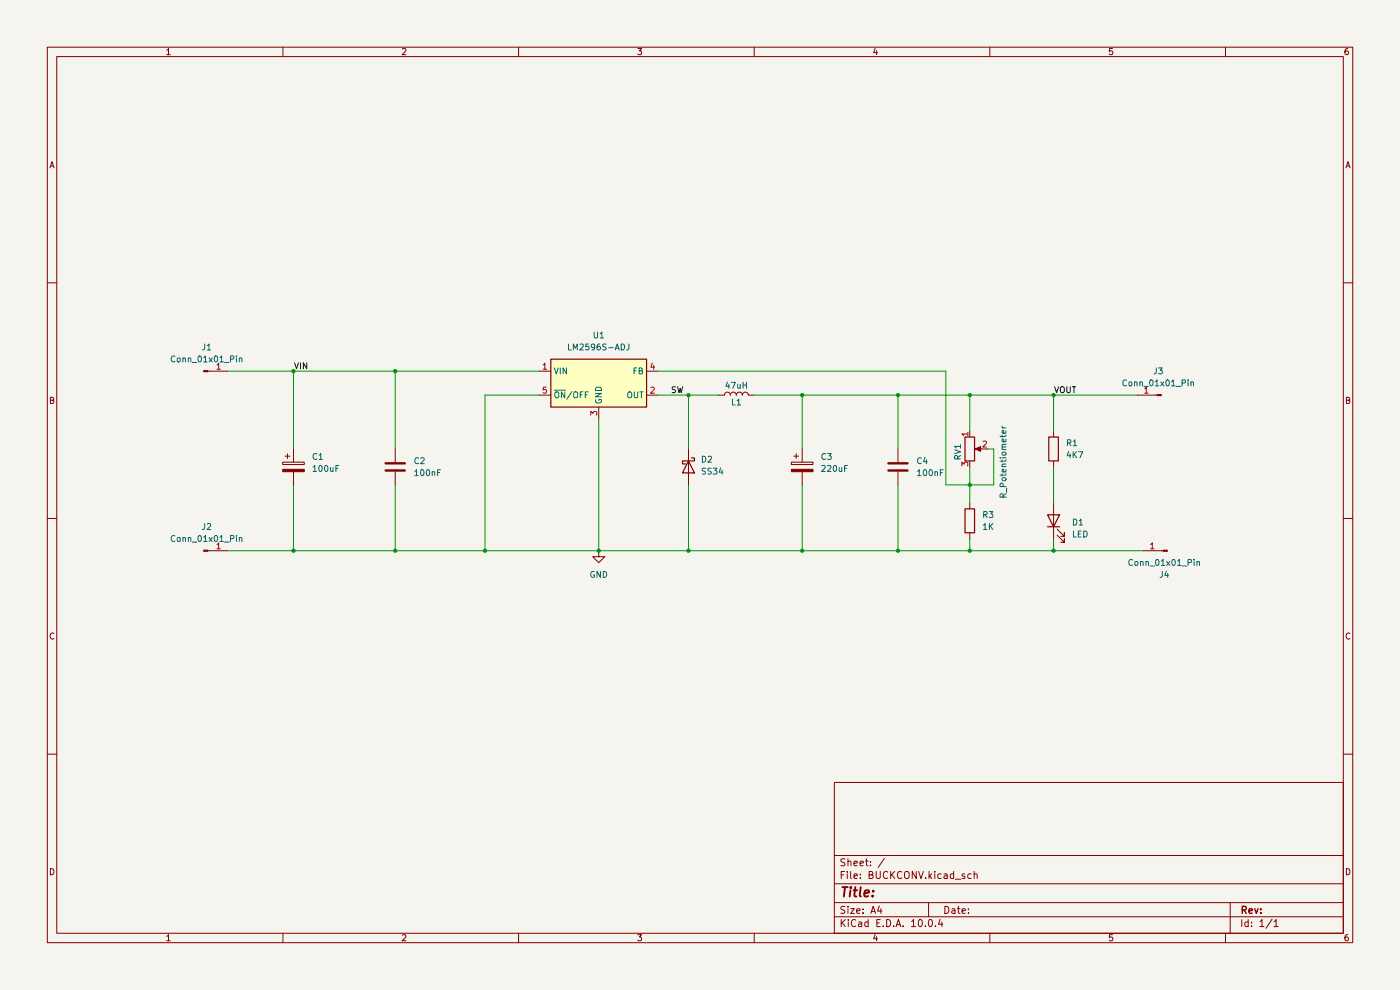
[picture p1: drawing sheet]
(kicad_sch
 (version 20250114)
 (generator "eeschema")
 (generator_version "9.0")
 (paper "A4")
 (lib_symbols
  (symbol "Connector:Conn_01x01_Pin"
   (pin_names
    (offset 1.016) (hide yes)) (exclude_from_sim no) (in_bom yes) (on_board yes)
   (property "Reference" "J" (at 0 2.54 0) (effects (font (size 1.27 1.27))))
   (property "Value" "Conn_01x01_Pin" (at 0 -2.54 0) (effects (font (size 1.27 1.27))))
   (property "Footprint" "" (at 0 0 0) (effects (font (size 1.27 1.27)) (hide yes)))
   (property "Datasheet" "~" (at 0 0 0) (effects (font (size 1.27 1.27)) (hide yes)))
   (property "Description" "Generic connector, single row, 01x01, script generated" (at 0 0 0) (effects (font (size 1.27 1.27)) (hide yes)))
   (property "ki_locked" "" (at 0 0 0) (effects (font (size 1.27 1.27))))
   (symbol "Conn_01x01_Pin_1_1"
    (rectangle (start 0.8636 0.127) (end 0 -0.127) (stroke (width 0.1524) (type default)) (fill (type outline)))
    (polyline (pts (xy 1.27 0) (xy 0.8636 0)) (stroke (width 0.1524) (type default)) (fill (type none)))
    (pin passive line (at 5.08 0 180) (length 3.81) (name "Pin_1" (effects (font (size 1.27 1.27)))) (number "1" (effects (font (size 1.27 1.27))))))
   (embedded_fonts no))
  (symbol "Device:C"
   (pin_numbers (hide yes))
   (pin_names
    (offset 0.254)) (exclude_from_sim no) (in_bom yes) (on_board yes)
   (property "Reference" "C" (at 0.635 2.54 0) (effects (font (size 1.27 1.27)) (justify left)))
   (property "Value" "C" (at 0.635 -2.54 0) (effects (font (size 1.27 1.27)) (justify left)))
   (property "Footprint" "" (at 0.9652 -3.81 0) (effects (font (size 1.27 1.27)) (hide yes)))
   (property "Datasheet" "~" (at 0 0 0) (effects (font (size 1.27 1.27)) (hide yes)))
   (property "Description" "Unpolarized capacitor" (at 0 0 0) (effects (font (size 1.27 1.27)) (hide yes)))
   (symbol "C_0_1"
    (polyline (pts (xy -2.032 0.762) (xy 2.032 0.762)) (stroke (width 0.508) (type default)) (fill (type none)))
    (polyline (pts (xy -2.032 -0.762) (xy 2.032 -0.762)) (stroke (width 0.508) (type default)) (fill (type none))))
   (symbol "C_1_1"
    (pin passive line (at 0 3.81 270) (length 2.794) (name "~" (effects (font (size 1.27 1.27)))) (number "1" (effects (font (size 1.27 1.27)))))
    (pin passive line (at 0 -3.81 90) (length 2.794) (name "~" (effects (font (size 1.27 1.27)))) (number "2" (effects (font (size 1.27 1.27))))))
   (embedded_fonts no))
  (symbol "Device:C_Polarized"
   (pin_numbers (hide yes))
   (pin_names
    (offset 0.254)) (exclude_from_sim no) (in_bom yes) (on_board yes)
   (property "Reference" "C" (at 0.635 2.54 0) (effects (font (size 1.27 1.27)) (justify left)))
   (property "Value" "C_Polarized" (at 0.635 -2.54 0) (effects (font (size 1.27 1.27)) (justify left)))
   (property "Footprint" "" (at 0.9652 -3.81 0) (effects (font (size 1.27 1.27)) (hide yes)))
   (property "Datasheet" "~" (at 0 0 0) (effects (font (size 1.27 1.27)) (hide yes)))
   (property "Description" "Polarized capacitor" (at 0 0 0) (effects (font (size 1.27 1.27)) (hide yes)))
   (symbol "C_Polarized_0_1"
    (rectangle (start -2.286 0.508) (end 2.286 1.016) (stroke (width 0) (type default)) (fill (type none)))
    (polyline (pts (xy -1.778 2.286) (xy -0.762 2.286)) (stroke (width 0) (type default)) (fill (type none)))
    (polyline (pts (xy -1.27 2.794) (xy -1.27 1.778)) (stroke (width 0) (type default)) (fill (type none)))
    (rectangle (start 2.286 -0.508) (end -2.286 -1.016) (stroke (width 0) (type default)) (fill (type outline))))
   (symbol "C_Polarized_1_1"
    (pin passive line (at 0 3.81 270) (length 2.794) (name "~" (effects (font (size 1.27 1.27)))) (number "1" (effects (font (size 1.27 1.27)))))
    (pin passive line (at 0 -3.81 90) (length 2.794) (name "~" (effects (font (size 1.27 1.27)))) (number "2" (effects (font (size 1.27 1.27))))))
   (embedded_fonts no))
  (symbol "Device:L"
   (pin_numbers (hide yes))
   (pin_names
    (offset 1.016) (hide yes)) (exclude_from_sim no) (in_bom yes) (on_board yes)
   (property "Reference" "L" (at -1.27 0 90) (effects (font (size 1.27 1.27))))
   (property "Value" "L" (at 1.905 0 90) (effects (font (size 1.27 1.27))))
   (property "Footprint" "" (at 0 0 0) (effects (font (size 1.27 1.27)) (hide yes)))
   (property "Datasheet" "~" (at 0 0 0) (effects (font (size 1.27 1.27)) (hide yes)))
   (property "Description" "Inductor" (at 0 0 0) (effects (font (size 1.27 1.27)) (hide yes)))
   (symbol "L_0_1"
    (arc (start 0 2.54) (mid 0.6323 1.905) (end 0 1.27) (stroke (width 0) (type default)) (fill (type none)))
    (arc (start 0 1.27) (mid 0.6323 0.635) (end 0 0) (stroke (width 0) (type default)) (fill (type none)))
    (arc (start 0 0) (mid 0.6323 -0.635) (end 0 -1.27) (stroke (width 0) (type default)) (fill (type none)))
    (arc (start 0 -1.27) (mid 0.6323 -1.905) (end 0 -2.54) (stroke (width 0) (type default)) (fill (type none))))
   (symbol "L_1_1"
    (pin passive line (at 0 3.81 270) (length 1.27) (name "1" (effects (font (size 1.27 1.27)))) (number "1" (effects (font (size 1.27 1.27)))))
    (pin passive line (at 0 -3.81 90) (length 1.27) (name "2" (effects (font (size 1.27 1.27)))) (number "2" (effects (font (size 1.27 1.27))))))
   (embedded_fonts no))
  (symbol "Device:LED"
   (pin_numbers (hide yes))
   (pin_names
    (offset 1.016) (hide yes)) (exclude_from_sim no) (in_bom yes) (on_board yes)
   (property "Reference" "D" (at 0 2.54 0) (effects (font (size 1.27 1.27))))
   (property "Value" "LED" (at 0 -2.54 0) (effects (font (size 1.27 1.27))))
   (property "Footprint" "" (at 0 0 0) (effects (font (size 1.27 1.27)) (hide yes)))
   (property "Datasheet" "~" (at 0 0 0) (effects (font (size 1.27 1.27)) (hide yes)))
   (property "Description" "Light emitting diode" (at 0 0 0) (effects (font (size 1.27 1.27)) (hide yes)))
   (property "Sim.Pins" "1=K 2=A" (at 0 0 0) (effects (font (size 1.27 1.27)) (hide yes)))
   (symbol "LED_0_1"
    (polyline (pts (xy -3.048 -0.762) (xy -4.572 -2.286) (xy -3.81 -2.286) (xy -4.572 -2.286) (xy -4.572 -1.524)) (stroke (width 0) (type default)) (fill (type none)))
    (polyline (pts (xy -1.778 -0.762) (xy -3.302 -2.286) (xy -2.54 -2.286) (xy -3.302 -2.286) (xy -3.302 -1.524)) (stroke (width 0) (type default)) (fill (type none)))
    (polyline (pts (xy -1.27 0) (xy 1.27 0)) (stroke (width 0) (type default)) (fill (type none)))
    (polyline (pts (xy -1.27 -1.27) (xy -1.27 1.27)) (stroke (width 0.254) (type default)) (fill (type none)))
    (polyline (pts (xy 1.27 -1.27) (xy 1.27 1.27) (xy -1.27 0) (xy 1.27 -1.27)) (stroke (width 0.254) (type default)) (fill (type none))))
   (symbol "LED_1_1"
    (pin passive line (at -3.81 0 0) (length 2.54) (name "K" (effects (font (size 1.27 1.27)))) (number "1" (effects (font (size 1.27 1.27)))))
    (pin passive line (at 3.81 0 180) (length 2.54) (name "A" (effects (font (size 1.27 1.27)))) (number "2" (effects (font (size 1.27 1.27))))))
   (embedded_fonts no))
  (symbol "Device:R"
   (pin_numbers (hide yes))
   (pin_names
    (offset 0)) (exclude_from_sim no) (in_bom yes) (on_board yes)
   (property "Reference" "R" (at 2.032 0 90) (effects (font (size 1.27 1.27))))
   (property "Value" "R" (at 0 0 90) (effects (font (size 1.27 1.27))))
   (property "Footprint" "" (at -1.778 0 90) (effects (font (size 1.27 1.27)) (hide yes)))
   (property "Datasheet" "~" (at 0 0 0) (effects (font (size 1.27 1.27)) (hide yes)))
   (property "Description" "Resistor" (at 0 0 0) (effects (font (size 1.27 1.27)) (hide yes)))
   (symbol "R_0_1"
    (rectangle (start -1.016 -2.54) (end 1.016 2.54) (stroke (width 0.254) (type default)) (fill (type none))))
   (symbol "R_1_1"
    (pin passive line (at 0 3.81 270) (length 1.27) (name "~" (effects (font (size 1.27 1.27)))) (number "1" (effects (font (size 1.27 1.27)))))
    (pin passive line (at 0 -3.81 90) (length 1.27) (name "~" (effects (font (size 1.27 1.27)))) (number "2" (effects (font (size 1.27 1.27))))))
   (embedded_fonts no))
  (symbol "Device:R_Potentiometer"
   (pin_names
    (offset 1.016) (hide yes)) (exclude_from_sim no) (in_bom yes) (on_board yes)
   (property "Reference" "RV" (at -4.445 0 90) (effects (font (size 1.27 1.27))))
   (property "Value" "R_Potentiometer" (at -2.54 0 90) (effects (font (size 1.27 1.27))))
   (property "Footprint" "" (at 0 0 0) (effects (font (size 1.27 1.27)) (hide yes)))
   (property "Datasheet" "~" (at 0 0 0) (effects (font (size 1.27 1.27)) (hide yes)))
   (property "Description" "Potentiometer" (at 0 0 0) (effects (font (size 1.27 1.27)) (hide yes)))
   (symbol "R_Potentiometer_0_1"
    (rectangle (start 1.016 2.54) (end -1.016 -2.54) (stroke (width 0.254) (type default)) (fill (type none)))
    (polyline (pts (xy 1.143 0) (xy 2.286 0.508) (xy 2.286 -0.508) (xy 1.143 0)) (stroke (width 0) (type default)) (fill (type outline)))
    (polyline (pts (xy 2.54 0) (xy 1.524 0)) (stroke (width 0) (type default)) (fill (type none))))
   (symbol "R_Potentiometer_1_1"
    (pin passive line (at 0 3.81 270) (length 1.27) (name "1" (effects (font (size 1.27 1.27)))) (number "1" (effects (font (size 1.27 1.27)))))
    (pin passive line (at 0 -3.81 90) (length 1.27) (name "3" (effects (font (size 1.27 1.27)))) (number "3" (effects (font (size 1.27 1.27)))))
    (pin passive line (at 3.81 0 180) (length 1.27) (name "2" (effects (font (size 1.27 1.27)))) (number "2" (effects (font (size 1.27 1.27))))))
   (embedded_fonts no))
  (symbol "Diode:SS34"
   (pin_numbers (hide yes))
   (pin_names
    (offset 1.016) (hide yes)) (exclude_from_sim no) (in_bom yes) (on_board yes)
   (property "Reference" "D" (at 0 2.54 0) (effects (font (size 1.27 1.27))))
   (property "Value" "SS34" (at 0 -2.54 0) (effects (font (size 1.27 1.27))))
   (property "Footprint" "Diode_SMD:D_SMA" (at 0 -4.445 0) (effects (font (size 1.27 1.27)) (hide yes)))
   (property "Datasheet" "https://www.vishay.com/docs/88751/ss32.pdf" (at 0 0 0) (effects (font (size 1.27 1.27)) (hide yes)))
   (property "Description" "40V 3A Schottky Diode, SMA" (at 0 0 0) (effects (font (size 1.27 1.27)) (hide yes)))
   (symbol "SS34_0_1"
    (polyline (pts (xy -1.905 0.635) (xy -1.905 1.27) (xy -1.27 1.27) (xy -1.27 -1.27) (xy -0.635 -1.27) (xy -0.635 -0.635)) (stroke (width 0.254) (type default)) (fill (type none)))
    (polyline (pts (xy 1.27 1.27) (xy 1.27 -1.27) (xy -1.27 0) (xy 1.27 1.27)) (stroke (width 0.254) (type default)) (fill (type none)))
    (polyline (pts (xy 1.27 0) (xy -1.27 0)) (stroke (width 0) (type default)) (fill (type none))))
   (symbol "SS34_1_1"
    (pin passive line (at -3.81 0 0) (length 2.54) (name "K" (effects (font (size 1.27 1.27)))) (number "1" (effects (font (size 1.27 1.27)))))
    (pin passive line (at 3.81 0 180) (length 2.54) (name "A" (effects (font (size 1.27 1.27)))) (number "2" (effects (font (size 1.27 1.27))))))
   (embedded_fonts no))
  (symbol "Regulator_Switching:LM2596S-ADJ" (exclude_from_sim no) (in_bom yes) (on_board yes)
   (property "Reference" "U" (at -10.16 6.35 0) (effects (font (size 1.27 1.27)) (justify left)))
   (property "Value" "LM2596S-ADJ" (at 0 6.35 0) (effects (font (size 1.27 1.27)) (justify left)))
   (property "Footprint" "Package_TO_SOT_SMD:TO-263-5_TabPin3" (at 1.27 -6.35 0) (effects (font (size 1.27 1.27)
    (italic yes)) (justify left) (hide yes)))
   (property "Datasheet" "http://www.ti.com/lit/ds/symlink/lm2596.pdf" (at 0 0 0) (effects (font (size 1.27 1.27)) (hide yes)))
   (property "Description" "Adjustable 3A Step-Down Voltage Regulator, TO-263" (at 0 0 0) (effects (font (size 1.27 1.27)) (hide yes)))
   (symbol "LM2596S-ADJ_0_1"
    (rectangle (start -10.16 5.08) (end 10.16 -5.08) (stroke (width 0.254) (type default)) (fill (type background))))
   (symbol "LM2596S-ADJ_1_1"
    (pin power_in line (at -12.7 2.54 0) (length 2.54) (name "VIN" (effects (font (size 1.27 1.27)))) (number "1" (effects (font (size 1.27 1.27)))))
    (pin input line (at -12.7 -2.54 0) (length 2.54) (name "~{ON}/OFF" (effects (font (size 1.27 1.27)))) (number "5" (effects (font (size 1.27 1.27)))))
    (pin power_in line (at 0 -7.62 90) (length 2.54) (name "GND" (effects (font (size 1.27 1.27)))) (number "3" (effects (font (size 1.27 1.27)))))
    (pin input line (at 12.7 2.54 180) (length 2.54) (name "FB" (effects (font (size 1.27 1.27)))) (number "4" (effects (font (size 1.27 1.27)))))
    (pin output line (at 12.7 -2.54 180) (length 2.54) (name "OUT" (effects (font (size 1.27 1.27)))) (number "2" (effects (font (size 1.27 1.27))))))
   (embedded_fonts no))
  (symbol "power:GND"
   (power)
   (pin_numbers (hide yes))
   (pin_names
    (offset 0) (hide yes)) (exclude_from_sim no) (in_bom yes) (on_board yes)
   (property "Reference" "#PWR" (at 0 -6.35 0) (effects (font (size 1.27 1.27)) (hide yes)))
   (property "Value" "GND" (at 0 -3.81 0) (effects (font (size 1.27 1.27))))
   (property "Footprint" "" (at 0 0 0) (effects (font (size 1.27 1.27)) (hide yes)))
   (property "Datasheet" "" (at 0 0 0) (effects (font (size 1.27 1.27)) (hide yes)))
   (property "Description" "Power symbol creates a global label with name \"GND\" , ground" (at 0 0 0) (effects (font (size 1.27 1.27)) (hide yes)))
   (symbol "GND_0_1"
    (polyline (pts (xy 0 0) (xy 0 -1.27) (xy 1.27 -1.27) (xy 0 -2.54) (xy -1.27 -1.27) (xy 0 -1.27)) (stroke (width 0) (type default)) (fill (type none))))
   (symbol "GND_1_1"
    (pin power_in line (at 0 0 270) (length 0) (name "~" (effects (font (size 1.27 1.27)))) (number "1" (effects (font (size 1.27 1.27))))))
   (embedded_fonts no)))
 (junction
  (at 62.23 116.84)
  (diameter 0)
  (color 0 0 0 0))
 (junction
  (at 146.05 83.82)
  (diameter 0)
  (color 0 0 0 0))
 (junction
  (at 223.52 116.84)
  (diameter 0)
  (color 0 0 0 0))
 (junction
  (at 190.5 83.82)
  (diameter 0)
  (color 0 0 0 0))
 (junction
  (at 223.52 83.82)
  (diameter 0)
  (color 0 0 0 0))
 (junction
  (at 170.18 116.84)
  (diameter 0)
  (color 0 0 0 0))
 (junction
  (at 205.74 116.84)
  (diameter 0)
  (color 0 0 0 0))
 (junction
  (at 146.05 116.84)
  (diameter 0)
  (color 0 0 0 0))
 (junction
  (at 102.87 116.84)
  (diameter 0)
  (color 0 0 0 0))
 (junction
  (at 62.23 78.74)
  (diameter 0)
  (color 0 0 0 0))
 (junction
  (at 83.82 78.74)
  (diameter 0)
  (color 0 0 0 0))
 (junction
  (at 83.82 116.84)
  (diameter 0)
  (color 0 0 0 0))
 (junction
  (at 170.18 83.82)
  (diameter 0)
  (color 0 0 0 0))
 (junction
  (at 205.74 83.82)
  (diameter 0)
  (color 0 0 0 0))
 (junction
  (at 190.5 116.84)
  (diameter 0)
  (color 0 0 0 0))
 (junction
  (at 127 116.84)
  (diameter 0)
  (color 0 0 0 0))
 (junction
  (at 205.74 102.87)
  (diameter 0)
  (color 0 0 0 0))
 (wire
  (pts (xy 127 88.9) (xy 127 116.84))
  (stroke (width 0) (type default)))
 (wire
  (pts (xy 223.52 83.82) (xy 241.3 83.82))
  (stroke (width 0) (type default)))
 (wire
  (pts (xy 223.52 114.3) (xy 223.52 116.84))
  (stroke (width 0) (type default)))
 (wire
  (pts (xy 170.18 116.84) (xy 190.5 116.84))
  (stroke (width 0) (type default)))
 (wire
  (pts (xy 200.66 102.87) (xy 205.74 102.87))
  (stroke (width 0) (type default)))
 (wire
  (pts (xy 102.87 83.82) (xy 102.87 116.84))
  (stroke (width 0) (type default)))
 (wire
  (pts (xy 223.52 116.84) (xy 242.57 116.84))
  (stroke (width 0) (type default)))
 (wire
  (pts (xy 114.3 83.82) (xy 102.87 83.82))
  (stroke (width 0) (type default)))
 (wire
  (pts (xy 62.23 116.84) (xy 83.82 116.84))
  (stroke (width 0) (type default)))
 (wire
  (pts (xy 160.02 83.82) (xy 170.18 83.82))
  (stroke (width 0) (type default)))
 (wire
  (pts (xy 83.82 78.74) (xy 114.3 78.74))
  (stroke (width 0) (type default)))
 (wire
  (pts (xy 209.55 95.25) (xy 210.82 95.25))
  (stroke (width 0) (type default)))
 (wire
  (pts (xy 146.05 116.84) (xy 170.18 116.84))
  (stroke (width 0) (type default)))
 (wire
  (pts (xy 170.18 102.87) (xy 170.18 116.84))
  (stroke (width 0) (type default)))
 (wire
  (pts (xy 139.7 83.82) (xy 146.05 83.82))
  (stroke (width 0) (type default)))
 (wire
  (pts (xy 205.74 99.06) (xy 205.74 102.87))
  (stroke (width 0) (type default)))
 (wire
  (pts (xy 223.52 91.44) (xy 223.52 83.82))
  (stroke (width 0) (type default)))
 (wire
  (pts (xy 205.74 83.82) (xy 223.52 83.82))
  (stroke (width 0) (type default)))
 (wire
  (pts (xy 205.74 114.3) (xy 205.74 116.84))
  (stroke (width 0) (type default)))
 (wire
  (pts (xy 62.23 78.74) (xy 83.82 78.74))
  (stroke (width 0) (type default)))
 (wire
  (pts (xy 170.18 83.82) (xy 190.5 83.82))
  (stroke (width 0) (type default)))
 (wire
  (pts (xy 139.7 78.74) (xy 200.66 78.74))
  (stroke (width 0) (type default)))
 (wire
  (pts (xy 190.5 83.82) (xy 190.5 95.25))
  (stroke (width 0) (type default)))
 (wire
  (pts (xy 48.26 116.84) (xy 62.23 116.84))
  (stroke (width 0) (type default)))
 (wire
  (pts (xy 127 116.84) (xy 146.05 116.84))
  (stroke (width 0) (type default)))
 (wire
  (pts (xy 190.5 116.84) (xy 205.74 116.84))
  (stroke (width 0) (type default)))
 (wire
  (pts (xy 83.82 116.84) (xy 102.87 116.84))
  (stroke (width 0) (type default)))
 (wire
  (pts (xy 210.82 102.87) (xy 205.74 102.87))
  (stroke (width 0) (type default)))
 (wire
  (pts (xy 146.05 83.82) (xy 152.4 83.82))
  (stroke (width 0) (type default)))
 (wire
  (pts (xy 83.82 78.74) (xy 83.82 95.25))
  (stroke (width 0) (type default)))
 (wire
  (pts (xy 62.23 78.74) (xy 62.23 95.25))
  (stroke (width 0) (type default)))
 (wire
  (pts (xy 62.23 102.87) (xy 62.23 116.84))
  (stroke (width 0) (type default)))
 (wire
  (pts (xy 190.5 102.87) (xy 190.5 116.84))
  (stroke (width 0) (type default)))
 (wire
  (pts (xy 210.82 95.25) (xy 210.82 102.87))
  (stroke (width 0) (type default)))
 (wire
  (pts (xy 223.52 99.06) (xy 223.52 106.68))
  (stroke (width 0) (type default)))
 (wire
  (pts (xy 146.05 83.82) (xy 146.05 95.25))
  (stroke (width 0) (type default)))
 (wire
  (pts (xy 83.82 102.87) (xy 83.82 116.84))
  (stroke (width 0) (type default)))
 (wire
  (pts (xy 170.18 83.82) (xy 170.18 95.25))
  (stroke (width 0) (type default)))
 (wire
  (pts (xy 190.5 83.82) (xy 205.74 83.82))
  (stroke (width 0) (type default)))
 (wire
  (pts (xy 200.66 78.74) (xy 200.66 102.87))
  (stroke (width 0) (type default)))
 (wire
  (pts (xy 102.87 116.84) (xy 127 116.84))
  (stroke (width 0) (type default)))
 (wire
  (pts (xy 205.74 83.82) (xy 205.74 91.44))
  (stroke (width 0) (type default)))
 (wire
  (pts (xy 48.26 78.74) (xy 62.23 78.74))
  (stroke (width 0) (type default)))
 (wire
  (pts (xy 205.74 102.87) (xy 205.74 106.68))
  (stroke (width 0) (type default)))
 (wire
  (pts (xy 205.74 116.84) (xy 223.52 116.84))
  (stroke (width 0) (type default)))
 (wire
  (pts (xy 146.05 102.87) (xy 146.05 116.84))
  (stroke (width 0) (type default)))
 (label "VIN"
  (at 62.23 78.74 0)
  (effects (font (size 1.27 1.27)) (justify left bottom)))
 (label "SW"
  (at 142.24 83.82 0)
  (effects (font (size 1.27 1.27)) (justify left bottom)))
 (label "VOUT"
  (at 223.52 83.82 0)
  (effects (font (size 1.27 1.27)) (justify left bottom)))
 (symbol
  (lib_id "Device:C_Polarized")
  (at 170.18 99.06 0)
  (unit 1)
  (exclude_from_sim no)
  (in_bom yes)
  (on_board yes)
  (dnp no)
  (fields_autoplaced yes)
  (property "Reference" "C3" (at 173.99 96.9009 0) (effects (font (size 1.27 1.27)) (justify left)))
  (property "Value" "220uF" (at 173.99 99.4409 0) (effects (font (size 1.27 1.27)) (justify left)))
  (property "Footprint" "Capacitor_SMD:CP_Elec_8x10" (at 171.1452 102.87 0) (effects (font (size 1.27 1.27)) (hide yes)))
  (property "Datasheet" "~" (at 170.18 99.06 0) (effects (font (size 1.27 1.27)) (hide yes)))
  (property "Description" "Polarized capacitor" (at 170.18 99.06 0) (effects (font (size 1.27 1.27)) (hide yes)))
  (pin "2")
  (pin "1"))
 (symbol
  (lib_id "Regulator_Switching:LM2596S-ADJ")
  (at 127 81.28 0)
  (unit 1)
  (exclude_from_sim no)
  (in_bom yes)
  (on_board yes)
  (dnp no)
  (fields_autoplaced yes)
  (property "Reference" "U1" (at 127 71.12 0) (effects (font (size 1.27 1.27))))
  (property "Value" "LM2596S-ADJ" (at 127 73.66 0) (effects (font (size 1.27 1.27))))
  (property "Footprint" "Package_TO_SOT_SMD:TO-263-5_TabPin3" (at 128.27 87.63 0) (effects (font (size 1.27 1.27)
    (italic yes)) (justify left) (hide yes)))
  (property "Datasheet" "http://www.ti.com/lit/ds/symlink/lm2596.pdf" (at 127 81.28 0) (effects (font (size 1.27 1.27)) (hide yes)))
  (property "Description" "Adjustable 3A Step-Down Voltage Regulator, TO-263" (at 127 81.28 0) (effects (font (size 1.27 1.27)) (hide yes)))
  (pin "1")
  (pin "5")
  (pin "4")
  (pin "3")
  (pin "2"))
 (symbol
  (lib_id "Connector:Conn_01x01_Pin")
  (at 246.38 83.82 180)
  (unit 1)
  (exclude_from_sim no)
  (in_bom yes)
  (on_board yes)
  (dnp no)
  (fields_autoplaced yes)
  (property "Reference" "J3" (at 245.745 78.74 0) (effects (font (size 1.27 1.27))))
  (property "Value" "Conn_01x01_Pin" (at 245.745 81.28 0) (effects (font (size 1.27 1.27))))
  (property "Footprint" "Connector_PinHeader_2.54mm:PinHeader_1x01_P2.54mm_Vertical" (at 246.38 83.82 0) (effects (font (size 1.27 1.27)) (hide yes)))
  (property "Datasheet" "~" (at 246.38 83.82 0) (effects (font (size 1.27 1.27)) (hide yes)))
  (property "Description" "Generic connector, single row, 01x01, script generated" (at 246.38 83.82 0) (effects (font (size 1.27 1.27)) (hide yes)))
  (pin "1"))
 (symbol
  (lib_id "Device:R_Potentiometer")
  (at 205.74 95.25 0)
  (unit 1)
  (exclude_from_sim no)
  (in_bom yes)
  (on_board yes)
  (dnp no)
  (property "Reference" "RV1" (at 203.2 93.9799 90) (effects (font (size 1.27 1.27)) (justify right)))
  (property "Value" "R_Potentiometer" (at 212.852 90.17 90) (effects (font (size 1.27 1.27)) (justify right)))
  (property "Footprint" "Potentiometer_THT:Potentiometer_Bourns_3296W_Vertical" (at 205.74 95.25 0) (effects (font (size 1.27 1.27)) (hide yes)))
  (property "Datasheet" "~" (at 205.74 95.25 0) (effects (font (size 1.27 1.27)) (hide yes)))
  (property "Description" "Potentiometer" (at 205.74 95.25 0) (effects (font (size 1.27 1.27)) (hide yes)))
  (pin "2")
  (pin "1")
  (pin "3"))
 (symbol
  (lib_id "Device:LED")
  (at 223.52 110.49 90)
  (unit 1)
  (exclude_from_sim no)
  (in_bom yes)
  (on_board yes)
  (dnp no)
  (fields_autoplaced yes)
  (property "Reference" "D1" (at 227.33 110.8074 90) (effects (font (size 1.27 1.27)) (justify right)))
  (property "Value" "LED" (at 227.33 113.3474 90) (effects (font (size 1.27 1.27)) (justify right)))
  (property "Footprint" "LED_SMD:LED_0603_1608Metric" (at 223.52 110.49 0) (effects (font (size 1.27 1.27)) (hide yes)))
  (property "Datasheet" "~" (at 223.52 110.49 0) (effects (font (size 1.27 1.27)) (hide yes)))
  (property "Description" "Light emitting diode" (at 223.52 110.49 0) (effects (font (size 1.27 1.27)) (hide yes)))
  (property "Sim.Pins" "1=K 2=A" (at 223.52 110.49 0) (effects (font (size 1.27 1.27)) (hide yes)))
  (pin "2")
  (pin "1"))
 (symbol
  (lib_id "Device:R")
  (at 205.74 110.49 0)
  (unit 1)
  (exclude_from_sim no)
  (in_bom yes)
  (on_board yes)
  (dnp no)
  (fields_autoplaced yes)
  (property "Reference" "R3" (at 208.28 109.2199 0) (effects (font (size 1.27 1.27)) (justify left)))
  (property "Value" "1K" (at 208.28 111.7599 0) (effects (font (size 1.27 1.27)) (justify left)))
  (property "Footprint" "Resistor_SMD:R_0603_1608Metric" (at 203.962 110.49 90) (effects (font (size 1.27 1.27)) (hide yes)))
  (property "Datasheet" "~" (at 205.74 110.49 0) (effects (font (size 1.27 1.27)) (hide yes)))
  (property "Description" "Resistor" (at 205.74 110.49 0) (effects (font (size 1.27 1.27)) (hide yes)))
  (pin "2")
  (pin "1"))
 (symbol
  (lib_id "Connector:Conn_01x01_Pin")
  (at 43.18 78.74 0)
  (unit 1)
  (exclude_from_sim no)
  (in_bom yes)
  (on_board yes)
  (dnp no)
  (fields_autoplaced yes)
  (property "Reference" "J1" (at 43.815 73.66 0) (effects (font (size 1.27 1.27))))
  (property "Value" "Conn_01x01_Pin" (at 43.815 76.2 0) (effects (font (size 1.27 1.27))))
  (property "Footprint" "Connector_PinHeader_2.54mm:PinHeader_1x01_P2.54mm_Vertical" (at 43.18 78.74 0) (effects (font (size 1.27 1.27)) (hide yes)))
  (property "Datasheet" "~" (at 43.18 78.74 0) (effects (font (size 1.27 1.27)) (hide yes)))
  (property "Description" "Generic connector, single row, 01x01, script generated" (at 43.18 78.74 0) (effects (font (size 1.27 1.27)) (hide yes)))
  (pin "1"))
 (symbol
  (lib_id "Device:C_Polarized")
  (at 62.23 99.06 0)
  (unit 1)
  (exclude_from_sim no)
  (in_bom yes)
  (on_board yes)
  (dnp no)
  (fields_autoplaced yes)
  (property "Reference" "C1" (at 66.04 96.9009 0) (effects (font (size 1.27 1.27)) (justify left)))
  (property "Value" "100uF" (at 66.04 99.4409 0) (effects (font (size 1.27 1.27)) (justify left)))
  (property "Footprint" "Capacitor_SMD:CP_Elec_8x10" (at 63.1952 102.87 0) (effects (font (size 1.27 1.27)) (hide yes)))
  (property "Datasheet" "~" (at 62.23 99.06 0) (effects (font (size 1.27 1.27)) (hide yes)))
  (property "Description" "Polarized capacitor" (at 62.23 99.06 0) (effects (font (size 1.27 1.27)) (hide yes)))
  (pin "2")
  (pin "1"))
 (symbol
  (lib_id "Device:C")
  (at 190.5 99.06 0)
  (unit 1)
  (exclude_from_sim no)
  (in_bom yes)
  (on_board yes)
  (dnp no)
  (fields_autoplaced yes)
  (property "Reference" "C4" (at 194.31 97.7899 0) (effects (font (size 1.27 1.27)) (justify left)))
  (property "Value" "100nF" (at 194.31 100.3299 0) (effects (font (size 1.27 1.27)) (justify left)))
  (property "Footprint" "Capacitor_SMD:C_0603_1608Metric" (at 191.4652 102.87 0) (effects (font (size 1.27 1.27)) (hide yes)))
  (property "Datasheet" "~" (at 190.5 99.06 0) (effects (font (size 1.27 1.27)) (hide yes)))
  (property "Description" "Unpolarized capacitor" (at 190.5 99.06 0) (effects (font (size 1.27 1.27)) (hide yes)))
  (pin "2")
  (pin "1"))
 (symbol
  (lib_id "Device:R")
  (at 223.52 95.25 0)
  (unit 1)
  (exclude_from_sim no)
  (in_bom yes)
  (on_board yes)
  (dnp no)
  (fields_autoplaced yes)
  (property "Reference" "R1" (at 226.06 93.9799 0) (effects (font (size 1.27 1.27)) (justify left)))
  (property "Value" "4K7" (at 226.06 96.5199 0) (effects (font (size 1.27 1.27)) (justify left)))
  (property "Footprint" "Resistor_SMD:R_0603_1608Metric" (at 221.742 95.25 90) (effects (font (size 1.27 1.27)) (hide yes)))
  (property "Datasheet" "~" (at 223.52 95.25 0) (effects (font (size 1.27 1.27)) (hide yes)))
  (property "Description" "Resistor" (at 223.52 95.25 0) (effects (font (size 1.27 1.27)) (hide yes)))
  (pin "2")
  (pin "1"))
 (symbol
  (lib_id "Diode:SS34")
  (at 146.05 99.06 270)
  (unit 1)
  (exclude_from_sim no)
  (in_bom yes)
  (on_board yes)
  (dnp no)
  (fields_autoplaced yes)
  (property "Reference" "D2" (at 148.59 97.4724 90) (effects (font (size 1.27 1.27)) (justify left)))
  (property "Value" "SS34" (at 148.59 100.0124 90) (effects (font (size 1.27 1.27)) (justify left)))
  (property "Footprint" "Diode_SMD:D_SMA" (at 141.605 99.06 0) (effects (font (size 1.27 1.27)) (hide yes)))
  (property "Datasheet" "https://www.vishay.com/docs/88751/ss32.pdf" (at 146.05 99.06 0) (effects (font (size 1.27 1.27)) (hide yes)))
  (property "Description" "40V 3A Schottky Diode, SMA" (at 146.05 99.06 0) (effects (font (size 1.27 1.27)) (hide yes)))
  (pin "2")
  (pin "1"))
 (symbol
  (lib_id "Connector:Conn_01x01_Pin")
  (at 247.65 116.84 180)
  (unit 1)
  (exclude_from_sim no)
  (in_bom yes)
  (on_board yes)
  (dnp no)
  (property "Reference" "J4" (at 247.015 121.92 0) (effects (font (size 1.27 1.27))))
  (property "Value" "Conn_01x01_Pin" (at 247.015 119.38 0) (effects (font (size 1.27 1.27))))
  (property "Footprint" "Connector_PinHeader_2.54mm:PinHeader_1x01_P2.54mm_Vertical" (at 247.65 116.84 0) (effects (font (size 1.27 1.27)) (hide yes)))
  (property "Datasheet" "~" (at 247.65 116.84 0) (effects (font (size 1.27 1.27)) (hide yes)))
  (property "Description" "Generic connector, single row, 01x01, script generated" (at 247.65 116.84 0) (effects (font (size 1.27 1.27)) (hide yes)))
  (pin "1"))
 (symbol
  (lib_id "power:GND")
  (at 127 116.84 0)
  (unit 1)
  (exclude_from_sim no)
  (in_bom yes)
  (on_board yes)
  (dnp no)
  (fields_autoplaced yes)
  (property "Reference" "#PWR01" (at 127 123.19 0) (effects (font (size 1.27 1.27)) (hide yes)))
  (property "Value" "GND" (at 127 121.92 0) (effects (font (size 1.27 1.27))))
  (property "Footprint" "" (at 127 116.84 0) (effects (font (size 1.27 1.27)) (hide yes)))
  (property "Datasheet" "" (at 127 116.84 0) (effects (font (size 1.27 1.27)) (hide yes)))
  (property "Description" "Power symbol creates a global label with name \"GND\" , ground" (at 127 116.84 0) (effects (font (size 1.27 1.27)) (hide yes)))
  (pin "1"))
 (symbol
  (lib_id "Device:L")
  (at 156.21 83.82 90)
  (unit 1)
  (exclude_from_sim no)
  (in_bom yes)
  (on_board yes)
  (dnp no)
  (property "Reference" "L1" (at 156.21 85.344 90) (effects (font (size 1.27 1.27))))
  (property "Value" "47uH" (at 156.21 81.788 90) (effects (font (size 1.27 1.27))))
  (property "Footprint" "Inductor_SMD:L_Bourns_SRR1210A" (at 156.21 83.82 0) (effects (font (size 1.27 1.27)) (hide yes)))
  (property "Datasheet" "~" (at 156.21 83.82 0) (effects (font (size 1.27 1.27)) (hide yes)))
  (property "Description" "Inductor" (at 156.21 83.82 0) (effects (font (size 1.27 1.27)) (hide yes)))
  (pin "2")
  (pin "1"))
 (symbol
  (lib_id "Device:C")
  (at 83.82 99.06 0)
  (unit 1)
  (exclude_from_sim no)
  (in_bom yes)
  (on_board yes)
  (dnp no)
  (fields_autoplaced yes)
  (property "Reference" "C2" (at 87.63 97.7899 0) (effects (font (size 1.27 1.27)) (justify left)))
  (property "Value" "100nF" (at 87.63 100.3299 0) (effects (font (size 1.27 1.27)) (justify left)))
  (property "Footprint" "Capacitor_SMD:C_0603_1608Metric" (at 84.7852 102.87 0) (effects (font (size 1.27 1.27)) (hide yes)))
  (property "Datasheet" "~" (at 83.82 99.06 0) (effects (font (size 1.27 1.27)) (hide yes)))
  (property "Description" "Unpolarized capacitor" (at 83.82 99.06 0) (effects (font (size 1.27 1.27)) (hide yes)))
  (pin "2")
  (pin "1"))
 (symbol
  (lib_id "Connector:Conn_01x01_Pin")
  (at 43.18 116.84 0)
  (unit 1)
  (exclude_from_sim no)
  (in_bom yes)
  (on_board yes)
  (dnp no)
  (fields_autoplaced yes)
  (property "Reference" "J2" (at 43.815 111.76 0) (effects (font (size 1.27 1.27))))
  (property "Value" "Conn_01x01_Pin" (at 43.815 114.3 0) (effects (font (size 1.27 1.27))))
  (property "Footprint" "Connector_PinHeader_2.54mm:PinHeader_1x01_P2.54mm_Vertical" (at 43.18 116.84 0) (effects (font (size 1.27 1.27)) (hide yes)))
  (property "Datasheet" "~" (at 43.18 116.84 0) (effects (font (size 1.27 1.27)) (hide yes)))
  (property "Description" "Generic connector, single row, 01x01, script generated" (at 43.18 116.84 0) (effects (font (size 1.27 1.27)) (hide yes)))
  (pin "1"))
 (sheet_instances
  (path ""
   (page "1")))
 (embedded_fonts no))
